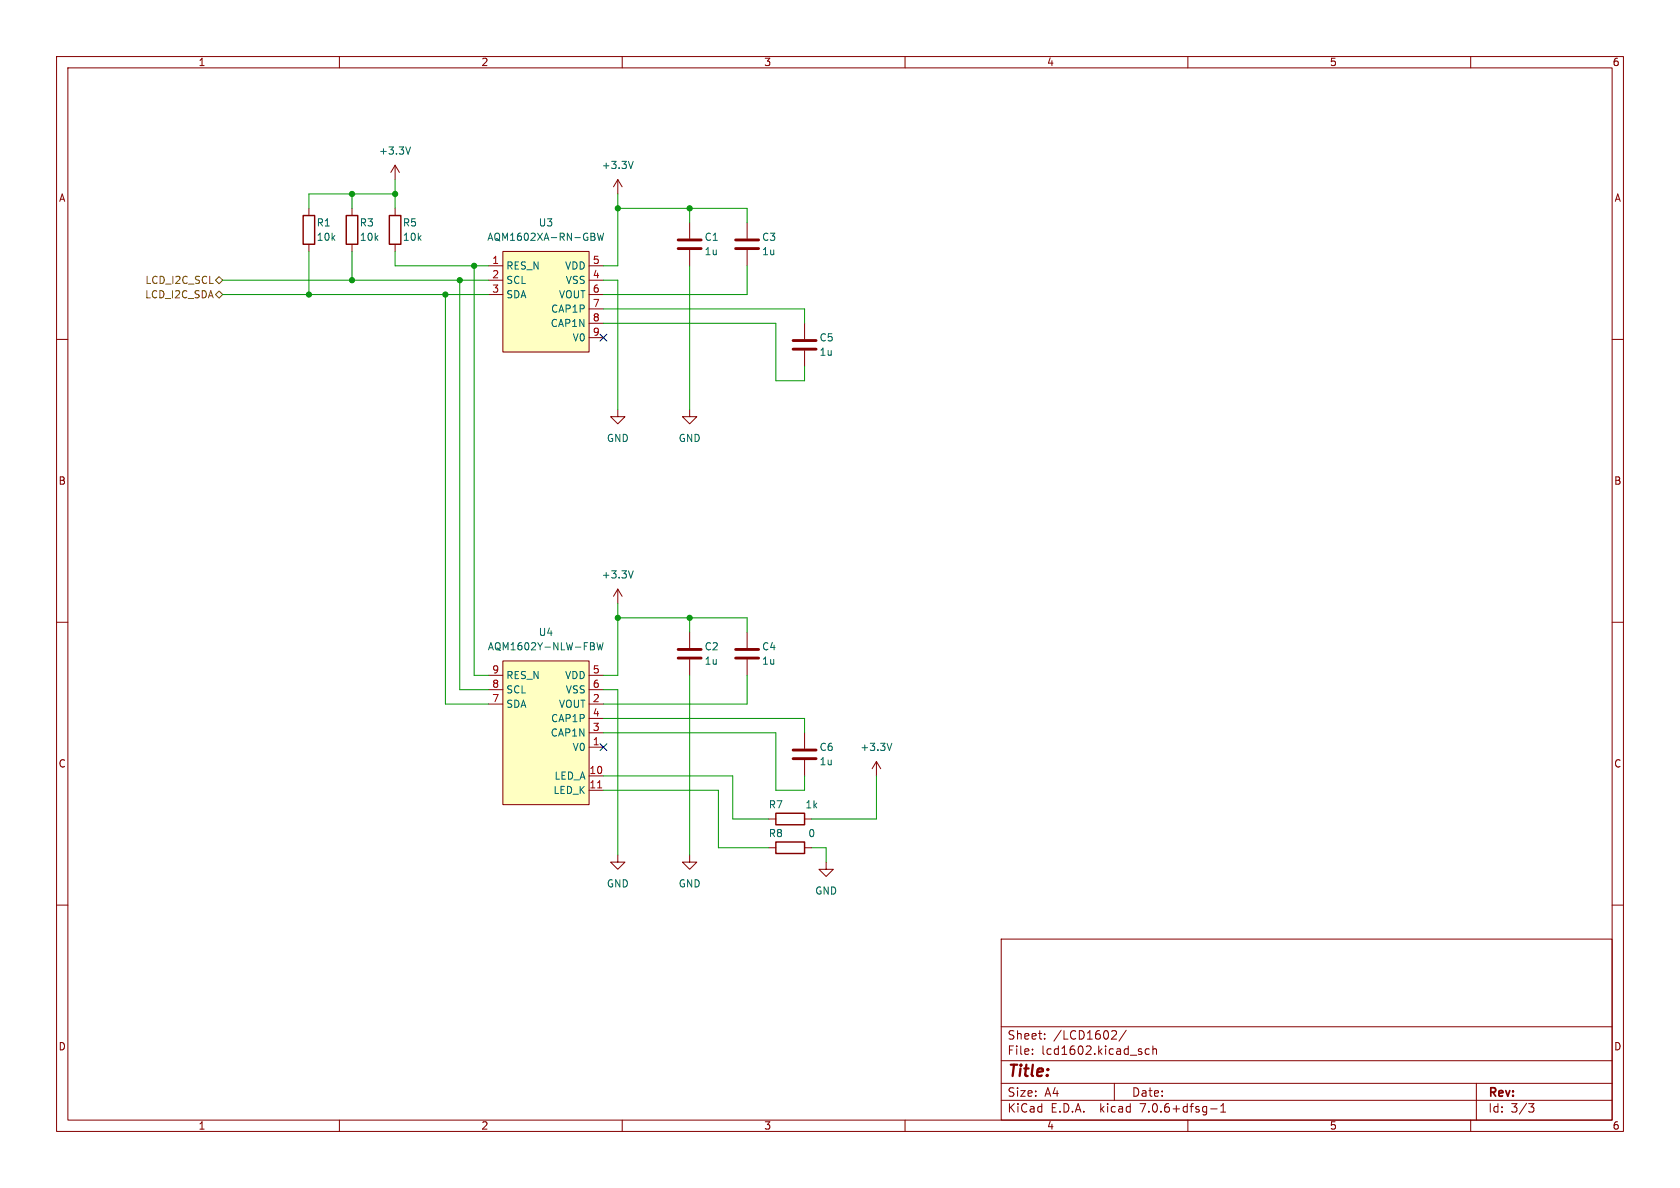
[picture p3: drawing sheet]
<svg xmlns="http://www.w3.org/2000/svg" width="297mm" height="210mm" viewBox="0 0 297 210" stroke-linecap="round" stroke-linejoin="round" font-family="sans-serif">
<g fill="none" stroke="#840000" stroke-width=".18">
<path d="M10 10h277v190h-277zM12 12h273v186h-273zM60 10v2M110 10v2M160 10v2M210 10v2M260 10v2M54.6 36.8v1.3M62.2 36.8v1.3M69.8 29.2l-.7 1.3M69.8 29.2v2.6M69.8 36.8v1.3"/>
<path d="M69.8 29.2l.8 1.3M109.2 31.8v2.5M109.2 31.8l-.7 1.2M109.2 31.8l.8 1.2M121.9 39.4v2.8M132.1 39.4v2.8M10 60h2M54.6 43.2v1.3M62.2 43.2v1.3M69.8 43.2v1.3M86.4 47h2.5M86.4 49.5h2.5"/>
<path d="M86.4 52.1h2.5M88.9 44.5h15.2v17.7h-15.2zM104.1 47h2.6M104.1 49.5h2.6M104.1 52.1h2.6M104.1 54.6h2.6M104.1 57.2h2.6M104.1 59.7h2.6M121.9 44.2v2.8M132.1 44.2v2.8M142.2 57.2v2.7M285 60h2"/>
<path d="M109.2 72.4v1.3h1.3l-1.3 1.2-1.3-1.2h1.3M121.9 72.4v1.3h1.3l-1.3 1.2-1.3-1.2h1.3M142.2 62v2.8M10 110h2M86.4 119.4h2.5M88.9 116.8h15.2v25.4h-15.2zM104.1 119.4h2.6M109.2 104.1l-.7 1.3M109.2 104.1v2.6M109.2 104.1l.8 1.3M121.9 111.8v2.8M121.9 116.6v2.8"/>
<path d="M132.1 111.8v2.8M132.1 116.6v2.8M285 110h2M86.4 124.5h2.5M86.4 121.9h2.5M104.1 132.1h2.6M104.1 137.2h2.6M104.1 139.7h2.6M104.1 124.5h2.6M104.1 129.5h2.6M104.1 127h2.6M104.1 121.9h2.6"/>
<path d="M142.2 129.5v2.8M142.2 134.4v2.8M154.9 134.6l-.7 1.3M154.9 134.6v2.6M154.9 134.6l.8 1.3M10 160h2M109.2 151.1v1.3h1.3l-1.3 1.3-1.3-1.3h1.3M121.9 151.1v1.3h1.3l-1.3 1.3-1.3-1.3h1.3M135.9 149.9h1.3M135.9 144.8h1.3M142.2 149.9h1.3M142.2 144.8h1.3"/>
<path d="M146 152.4v1.3h1.3l-1.3 1.2-1.2-1.2h1.2M285 160h2M177 166h108v32h-108zM60 198v2M110 198v2M160 198v2M177 194.5h108M177 191.5h108M177 187.5h108M177 181.5h108M182.5 186.3v.1M182.5 185.5v.1"/>
<path d="M184.7 183.6v.1M184.7 182.8v.1M196.7 182.2l.5 .1 .2 .3-.9 1.1h.9M197 191.5v3M199.1 182.1l-1.3 2M201.8 186v.3M203.2 185.5l-.5-.1-.2 .3v.4l.1 .2h.6M203.8 185.5l.2-.1 .4 .1 .1 .9M203.8 184.9v1.5M210 198v2M214 196h1.2M215.8 196.6h.9"/>
<path d="M215.8 195.5l.4-.4v1.5M260 198v2M261 191.5v6.5M270.2 195.1h1l-.5 .6 .4 .1 .1 .5-.3 .3h-.4"/>
</g>
<path d="M72.6 26l-.5 1.2M111.9 28.5l-.4 1.3M104.9 41.2l.2 .3-.2 .3 .2 .1 .1 .3-.2 .3h-.5M105.6 41.2l.3 1.3 .3-.9 .2 .9 .3-1.3M104.8 113.6l.2 .3-.2 .3 .3 .3-.1 .3-.1 .1M105.5 113.6l.3 1.3 .3-.9 .2 .9 .3-1.3M111.9 100.9l-.4 1.3M157.7 131.4l-.5 1.3" fill="none" stroke="#006464" stroke-width=".18"/>
<path d="M119.9 43.9h4.1M119.9 42.4h4.1M130 43.9h4.1M130 42.4h4.1M140.2 61.7h4.1M140.2 60.2h4.1M119.9 116.3h4.1M119.9 114.8h4.1M130 116.3h4.1M130 114.8h4.1M140.2 134.1h4.1M140.2 132.6h4.1" fill="none" stroke="#840000" stroke-width=".51"/>
<path d="M53.6 38.1h2v5.1h-2zM61.2 38.1h2v5.1h-2zM68.8 38.1h2.1v5.1h-2.1zM137.2 148.8h5v2.1h-5zM137.2 143.8h5v2h-5z" fill="none" stroke="#840000" stroke-width=".25"/>
<g fill="#ffffc2" stroke="#ffffc2" stroke-width=".18">
<path d="M88.9 116.8h15.2v25.4h-15.2z"/>
<path d="M88.9 44.5h15.2v17.7h-15.2z"/>
</g>
<path d="M105.7 139.3h.7" fill="none" stroke="#a90000" stroke-width=".18"/>
<path d="M38.1 49.5l.6-.6 .7 .6-.7 .7zM38.7 51.4l.7 .7-.7 .6-.6-.6z" fill="none" stroke="#725600" stroke-width=".18"/>
<g fill="none" stroke="#009600" stroke-width=".18">
<path d="M62.2 34.3v2.5M69.8 31.8v5M69.8 34.3h-15.2v2.5M109.2 34.3v12.7h-2.5M109.2 36.8h22.9v2.6M121.9 36.8v2.6M39.4 49.5h47M39.4 52.1h47M54.6 44.5v7.6M62.2 44.5v5M69.8 44.5v2.5h16.6M78.7 52.1v72.4h7.7"/>
<path d="M81.3 49.5v72.4h5.1M83.8 47v72.4h2.6M106.7 49.5h2.5v22.9M106.7 57.2h30.5v10.1h5v-2.5M106.7 54.6h35.5v2.6M121.9 47v25.4M132.1 47v5.1h-25.4M109.2 109.2h22.9v2.6M109.2 106.7v12.7h-2.5M121.9 109.2v2.6M121.9 119.4v31.7M132.1 119.4v5.1h-25.4"/>
<path d="M106.7 121.9h2.5v29.2M106.7 139.7h20.3v10.2h8.9M106.7 129.5h30.5v10.2h5v-2.5M106.7 127h35.5v2.5M106.7 137.2h22.8v7.6h6.4M154.9 137.2v7.6h-11.4M143.5 149.9h2.5v2.5"/>
</g>
<path d="M106.1 59.1l1.2 1.2M107.3 59.1l-1.2 1.2M106.1 131.5l1.2 1.2M107.3 131.5l-1.2 1.2" fill="none" stroke="#000084" stroke-width=".18"/>
<g fill="#009600" stroke="#009600" stroke-width=".18">
<circle cx="109.2" cy="36.8" r=".46"/>
<circle cx="121.9" cy="36.8" r=".46"/>
<circle cx="109.2" cy="109.2" r=".46"/>
<circle cx="121.9" cy="109.2" r=".46"/>
<circle cx="69.8" cy="34.3" r=".46"/>
<circle cx="62.2" cy="34.3" r=".46"/>
<circle cx="54.6" cy="52.1" r=".46"/>
<circle cx="62.2" cy="49.5" r=".46"/>
<circle cx="78.7" cy="52.1" r=".46"/>
<circle cx="83.8" cy="47" r=".46"/>
<circle cx="81.3" cy="49.5" r=".46"/>
</g>
<text font-size="2.8" fill="#840000" x="178" y="190.9">Title:</text>
<g font-size="2.1" fill="#840000">
<text x="178" y="184">Sheet:</text>
<text x="186.2" y="184">/LCD1602/</text>
<text x="178" y="186.7">File:</text>
<text x="184.1" y="186.7">lcd1602.kicad_sch</text>
<text x="178" y="196.9">KiCad</text>
<text x="178" y="194.1">Size:</text>
<text x="184.7" y="194.1">A4</text>
<text x="185.7" y="196.9">E.D.A.</text>
<text x="194.6" y="196.9">kicad</text>
<text x="200" y="194.1">Date:</text>
<text x="201.8" y="196.9">7.0.6+dfsg-1</text>
<text x="263" y="194.3">Rev:</text>
<text x="263" y="196.9">Id:</text>
<text x="267.1" y="196.9">3/3</text>
</g>
<g font-size="1.8" fill="#840000">
<text x="35" y="11.9">1</text>
<text x="85" y="11.9">2</text>
<text x="135" y="11.9">3</text>
<text x="185" y="11.9">4</text>
<text x="235" y="11.9">5</text>
<text x="285" y="11.9">6</text>
<text x="10.3" y="35.9">A</text>
<text x="285.3" y="35.9">A</text>
<text x="10.3" y="85.9">B</text>
<text x="285.3" y="85.9">B</text>
<text x="10.3" y="135.9">C</text>
<text x="285.3" y="135.9">C</text>
<text x="10.3" y="185.9">D</text>
<text x="285.3" y="185.9">D</text>
<text x="35" y="199.9">1</text>
<text x="85" y="199.9">2</text>
<text x="135" y="199.9">3</text>
<text x="185" y="199.9">4</text>
<text x="235" y="199.9">5</text>
<text x="285" y="199.9">6</text>
</g>
<g font-size="1.8" fill="#006464">
<text x="66.9" y="27.5">+3.3V</text>
<text x="106.3" y="30.1">+3.3V</text>
<text x="55.9" y="40.2">R1</text>
<text x="63.5" y="40.2">R3</text>
<text x="71.1" y="40.2">R5</text>
<text x="95.1" y="40.2">U3</text>
<text x="55.9" y="42.8">10k</text>
<text x="63.5" y="42.8">10k</text>
<text x="71.1" y="42.8">10k</text>
<text x="86" y="42.8">AQM1602XA-RN-GBW</text>
<text x="89.4" y="47.9">RES_N</text>
<text x="99.8" y="47.9">VDD</text>
<text x="124.5" y="42.8">C1</text>
<text x="124.5" y="45.3">1u</text>
<text x="134.6" y="42.8">C3</text>
<text x="134.6" y="45.3">1u</text>
<text x="89.4" y="50.4">SCL</text>
<text x="89.4" y="52.9">SDA</text>
<text x="98.7" y="52.9">VOUT</text>
<text x="99.9" y="50.4">VSS</text>
<text x="97.3" y="58">CAP1N</text>
<text x="97.3" y="55.5">CAP1P</text>
<text x="101.1" y="60.6">V0</text>
<text x="144.8" y="60.6">C5</text>
<text x="144.8" y="63.1">1u</text>
<text x="107.2" y="78.3">GND</text>
<text x="119.9" y="78.3">GND</text>
<text x="106.3" y="102.5">+3.3V</text>
<text x="95.1" y="112.6">U4</text>
<text x="86.1" y="115.2">AQM1602Y-NLW-FBW</text>
<text x="124.5" y="115.2">C2</text>
<text x="124.5" y="117.7">1u</text>
<text x="134.6" y="115.2">C4</text>
<text x="134.6" y="117.7">1u</text>
<text x="89.4" y="125.3">SDA</text>
<text x="89.4" y="122.8">SCL</text>
<text x="89.4" y="120.2">RES_N</text>
<text x="98.7" y="125.3">VOUT</text>
<text x="99.8" y="120.2">VDD</text>
<text x="99.9" y="122.8">VSS</text>
<text x="97.3" y="130.4">CAP1N</text>
<text x="97.3" y="127.9">CAP1P</text>
<text x="101.1" y="132.9">V0</text>
<text x="144.8" y="132.9">C6</text>
<text x="144.8" y="135.5">1u</text>
<text x="152" y="132.9">+3.3V</text>
<text x="97.7" y="140.6">LED_K</text>
<text x="97.9" y="138">LED_A</text>
<text x="135.8" y="143.1">R7</text>
<text x="142.3" y="143.1">1k</text>
<text x="135.8" y="148.2">R8</text>
<text x="142.8" y="148.2">0</text>
<text x="107.2" y="157.1">GND</text>
<text x="119.9" y="157.1">GND</text>
<text x="144" y="158.3">GND</text>
</g>
<g font-size="1.8" fill="#a90000">
<text x="86.9" y="46.7">1</text>
<text x="104.7" y="46.7">5</text>
<text x="86.9" y="49.3">2</text>
<text x="86.9" y="51.8">3</text>
<text x="104.7" y="49.3">4</text>
<text x="104.7" y="51.8">6</text>
<text x="104.7" y="54.4">7</text>
<text x="104.7" y="56.9">8</text>
<text x="104.7" y="59.4">9</text>
<text x="86.9" y="119.1">9</text>
<text x="104.7" y="119.1">5</text>
<text x="86.9" y="124.2">7</text>
<text x="86.9" y="121.7">8</text>
<text x="104.7" y="124.2">2</text>
<text x="104.7" y="121.7">6</text>
<text x="104.7" y="131.8">1</text>
<text x="104.7" y="129.3">3</text>
<text x="104.7" y="126.7">4</text>
<text x="104.1" y="136.9">10</text>
<text x="104.1" y="139.4">11</text>
</g>
<g font-size="1.8" fill="#725600">
<text x="25.6" y="52.9">LCD_I2C_SDA</text>
<text x="25.6" y="50.4">LCD_I2C_SCL</text>
</g>
</svg>
